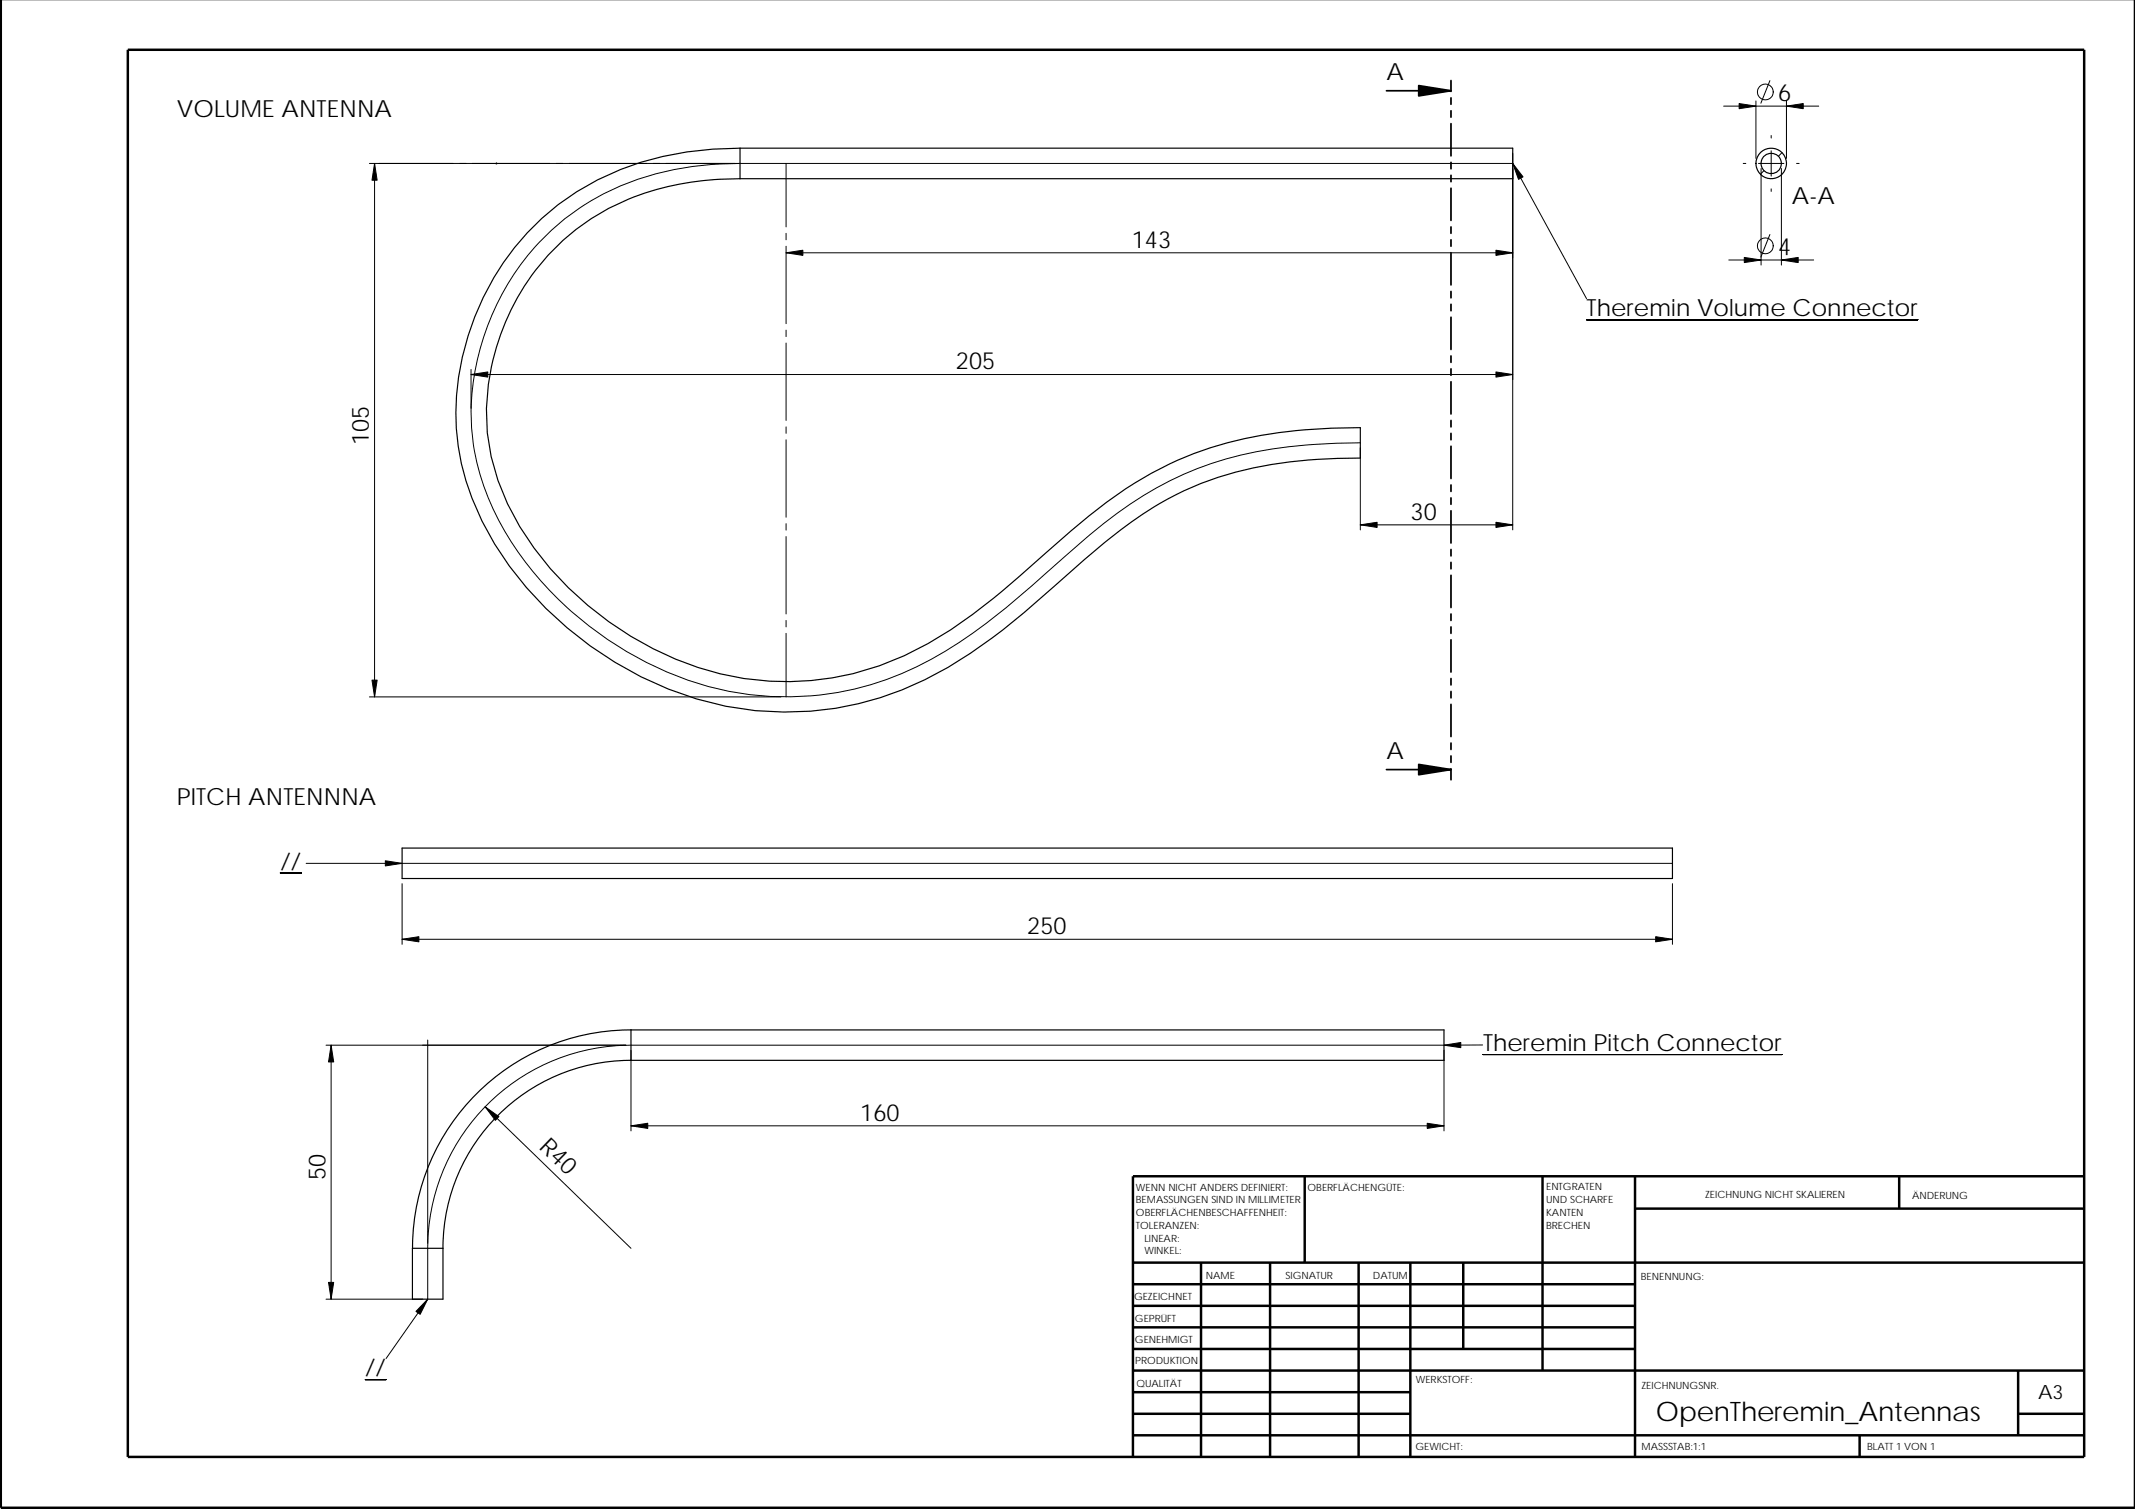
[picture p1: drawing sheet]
<svg xmlns="http://www.w3.org/2000/svg" width="420mm" height="297mm" viewBox="0 0 420 297" stroke-linecap="round" stroke-linejoin="round" font-family="sans-serif">
<g fill="none" stroke="#000" stroke-width=".49">
<path d="M.2 0v296.8h419.9v-296.8M25.2 9.8h385v277h-385zM256.8 231.5v17M303.6 231.5v38.3M321.8 237.9h88.4M321.8 231.5v55.3M373.7 231.5v6.4M410.2 231.5h-187.2v55.3M223 248.5h187.2M223 257h98.8M223 252.8h98.8M236.4 248.5v38.3"/>
<path d="M249.9 248.5v38.3M267.4 248.5v38.3M277.5 248.5v38.3M288 248.5v17M223 278.3h54.5M223 274h54.5M223 269.8h187.2M223 265.5h98.8M223 261.3h98.8M397.2 278.3h13M397.2 269.8v12.7M223 282.5h187.2"/>
<path d="M366 282.5v4.3"/>
</g>
<g fill="none" stroke="#000" stroke-width=".23">
<path d="M145.6 29.2a59.7 59.7 0 0 0-32.1 8.5 52.2 52.2 0 0 0-23.3 50.1 54.4 54.4 0 0 0 13.4 27.9 71.9 71.9 0 0 0 39.2 23.3 62.7 62.7 0 0 0 48.2-10.4 187.6 187.6 0 0 0 20.4-16.7 96.2 96.2 0 0 1 19.9-14.5 70.6 70.6 0 0 1 28-7l8.4-.2v-6a94 94 0 0 0-29.5 3.9 76.6 76.6 0 0 0-26.9 16l-5.8 5a181.5 181.5 0 0 1-18.4 14.9 56.7 56.7 0 0 1-40.7 9.6 64.7 64.7 0 0 1-46.5-34.4 41.7 41.7 0 0 1-2-31.4 45.2 45.2 0 0 1 36.7-31.7l5.7-.7 5.3-.2M145.6 29.2v6M145.6 29.2h152.1v6h-152.1M79.1 166.9h250v6h-250zM124.2 208.7a37 37 0 0 0-37 37M124.2 202.7a43 43 0 0 0-43 43M124.2 202.7h160v6h-160zM81.2 245.7v10h6v-10M81.2 245.7h6"/>
<circle cx="348.6" cy="32.2" r="3"/>
<circle cx="348.6" cy="32.2" r="2"/>
</g>
<g fill="none" stroke="#000" stroke-width=".2">
<path d="M345.6 19.9v11.3M348.3 15.9l-1.8 4.4M351.6 19.9v11.3M73.7 32.2v105M97.6 32.1l.2 .2M97.7 32.1v.2M97.8 32.1l-.2 .2M145.6 32.2h-72.9M154.7 32.2v12.5M297.7 30.2v74.1M339.2 20.9h18.7M343.1 32.2h.5"/>
<path d="M346.1 32.2h5M346.6 33.2v19M347.1 33.6l-.7 .7M348.6 26.7v.5M348.6 29.7v5M348.6 37.2v.5M350.6 33.2v19M350.7 30.1l-.7 .7M353.6 32.2h.5M154.7 45.9v1.3M154.7 48.5v15.2M154.7 49.8h143"/>
<path d="M312.2 58.8l-14.5-26.6h-152.1a55.4 55.4 0 0 0-31.6 8.8 49.3 49.3 0 0 0-20.9 46.4 54.1 54.1 0 0 0 15 28.7 68.9 68.9 0 0 0 35.3 20 59.8 59.8 0 0 0 46-10 143.6 143.6 0 0 0 16.2-13.1l3.9-3.4a97 97 0 0 1 19-14 71.1 71.1 0 0 1 30.2-8.1l9-.3M340.2 51.2h16.7M348.3 46.2l-1.8 4.4M92.7 73.7h205M92.7 72.7v7.7M154.7 65v1.3M154.7 67.5v15.3M312.2 62.9h65.2zM154.7 84v1.3M154.7 86.6v15.2M267.7 88.2v16.1M154.7 103.1v1.3"/>
<path d="M154.7 105.6v15.3M267.7 103.3h30M72.7 137.2h81M154.7 122.1v1.3M154.7 124.7v12.5M55.2 171.9h4.1zM79.1 173.9v12M329.1 173.9v12M329.1 169.9h-268.8M79.1 184.9h250M64.2 205.7h59M65.2 205.7v50"/>
<path d="M84.2 204.7v40M95.5 217.9l28.7 27.8M124.2 206.7v15.9M284.2 206.7v15.9M291.8 205.7h-167.6a40 40 0 0 0-40 40v10l-8.2 11.7M291.9 207.6h58.8zM124.2 221.6h160M64.2 255.7h19M71.9 271.6h4.1z"/>
<circle cx="347.4" cy="18.1" r="1.55"/>
<circle cx="347.4" cy="48.4" r="1.55"/>
</g>
<g fill="#000" stroke="#000" stroke-width=".2">
<path d="M73.7 32.2l.5 3.3h-1z" fill-rule="evenodd"/>
<path d="M297.7 32.2l2 2.6-.9 .5z" fill-rule="evenodd"/>
<path d="M342.3 20.4l3.3 .5-3.3 .5z" fill-rule="evenodd"/>
<path d="M351.6 20.9l3.3-.5v1z" fill-rule="evenodd"/>
<path d="M154.7 49.8l3.3-.5v1z" fill-rule="evenodd"/>
<path d="M294.4 49.3l3.3 .5-3.3 .5z" fill-rule="evenodd"/>
<path d="M343.3 50.7l3.3 .5-3.3 .5z" fill-rule="evenodd"/>
<path d="M350.6 51.2l3.3-.5v1z" fill-rule="evenodd"/>
<path d="M92.7 73.7l3.3-.5v1z" fill-rule="evenodd"/>
<path d="M294.4 73.2l3.3 .5-3.3 .5z" fill-rule="evenodd"/>
<path d="M267.7 103.3l3.3-.5v1z" fill-rule="evenodd"/>
<path d="M294.4 102.8l3.3 .5-3.3 .5z" fill-rule="evenodd"/>
<path d="M73.2 133.9h1l-.5 3.3z" fill-rule="evenodd"/>
<path d="M75.8 169.4l3.3 .5-3.3 .6z" fill-rule="evenodd"/>
<path d="M79.1 184.9l3.3-.5v1z" fill-rule="evenodd"/>
<path d="M325.8 184.4l3.3 .5-3.3 .5z" fill-rule="evenodd"/>
<path d="M65.2 205.7l.5 3.3h-1z" fill-rule="evenodd"/>
<path d="M95.5 217.9l2.7 1.9-.7 .7z" fill-rule="evenodd"/>
<path d="M284.2 205.7l3.3-.5v1z" fill-rule="evenodd"/>
<path d="M124.2 221.6l3.3-.5v1z" fill-rule="evenodd"/>
<path d="M280.9 221.1l3.3 .5-3.3 .5z" fill-rule="evenodd"/>
<path d="M64.7 252.4h1l-.5 3.3z" fill-rule="evenodd"/>
<path d="M84.2 255.7l-1.5 3-.8-.6z" fill-rule="evenodd"/>
</g>
<path d="M279.2 16.8l6.3 1.1-6.3 1zM279.2 150.5l6.3 1-6.3 1z" fill="#000" stroke="#000" stroke-width=".34"/>
<g fill="none" stroke="#000" stroke-width=".34">
<path d="M272.8 17.9h12.7M285.5 15.9v2.1M285.5 19.3v1.2M285.5 21.8v1.3M285.5 24.3v6.4M285.5 32v1.2M285.5 34.5v1.3M285.5 37v6.4M285.5 44.7v1.2M285.5 47.2v1.3M285.5 49.7v6.4M285.5 57.4v1.2"/>
<path d="M285.5 59.9v1.3M285.5 62.4v6.4M285.5 70.1v1.2M285.5 72.6v1.3M285.5 75.1v6.4M285.5 82.8v1.2M285.5 85.3v1.3M285.5 87.8v6.4M285.5 95.5v1.2M285.5 98v1.3M285.5 100.5v6.4M285.5 108.2v1.2"/>
<path d="M285.5 110.7v1.3M285.5 113.2v6.4M285.5 120.9v1.2M285.5 123.4v1.3M285.5 125.9v6.4M285.5 133.6v1.2M285.5 136.1v1.3M285.5 138.6v6.4M272.8 151.5h12.7M285.5 146.3v1.2M285.5 148.8v1.3M285.5 151.3v2.2"/>
</g>
<text font-size="5.3" x="325.9" y="279.7">OpenTheremin_Antennas</text>
<g font-size="4.7">
<text x="272.8" y="15.7">A</text>
<text x="34.8" y="23.1">VOLUME ANTENNA</text>
<text x="349.9" y="19.8">6</text>
<text x="352.6" y="40.2">A-A</text>
<text x="222.7" y="48.7">143</text>
<text x="349.9" y="50.1">4</text>
<text x="312.2" y="62.3">Theremin Volume Connector</text>
<text x="188.1" y="72.7">205</text>
<text x="72.6" y="87.7" transform="rotate(-90 72.6 87.7)">105</text>
<text x="277.6" y="102.3">30</text>
<text x="272.8" y="149.4">A</text>
<text x="34.8" y="158.5">PITCH ANTENNNA</text>
<text x="55.2" y="171.2">//</text>
<text x="202.2" y="183.9">250</text>
<text x="291.9" y="206.9">Theremin Pitch Connector</text>
<text x="169.3" y="220.6">160</text>
<text x="105.9" y="226" transform="rotate(44 105.9 226)">R40</text>
<text x="64.1" y="232.3" transform="rotate(-90 64.1 232.3)">50</text>
<text x="71.9" y="270.9">//</text>
</g>
<text font-size="3.9" x="401.1" y="275.4">A3</text>
<g font-size="2">
<text x="223.6" y="234.4">WENN NICHT ANDERS DEFINIERT:</text>
<text x="223.6" y="236.9">BEMASSUNGEN SIND IN MILLIMETER</text>
<text x="223.6" y="239.4">OBERFLÄCHENBESCHAFFENHEIT:</text>
<text x="257.3" y="234.4">OBERFLÄCHENGÜTE:</text>
<text x="304.3" y="234.3">ENTGRATEN</text>
<text x="304.3" y="239.3">KANTEN</text>
<text x="304.3" y="236.8">UND SCHARFE</text>
<text x="335.6" y="235.8">ZEICHNUNG NICHT SKALIEREN</text>
<text x="376.3" y="236">ÄNDERUNG</text>
<text x="223.6" y="241.9">TOLERANZEN:</text>
<text x="225.2" y="244.4">LINEAR:</text>
<text x="304.3" y="241.8">BRECHEN</text>
<text x="225.2" y="246.9">WINKEL:</text>
<text x="237.3" y="251.8">NAME</text>
<text x="253" y="251.8">SIGNATUR</text>
<text x="270.2" y="251.8">DATUM</text>
<text x="223.2" y="255.9">GEZEICHNET</text>
<text x="322.9" y="252.1">BENENNUNG:</text>
<text x="223.4" y="260.2">GEPRÜFT</text>
<text x="223.4" y="264.3">GENEHMIGT</text>
<text x="223.4" y="268.6">PRODUKTION</text>
<text x="223.6" y="273">QUALITÄT</text>
<text x="278.6" y="272.3">WERKSTOFF:</text>
<text x="323" y="273.5">ZEICHNUNGSNR.</text>
<text x="278.6" y="285.4">GEWICHT:</text>
<text x="323" y="285.4">MASSSTAB:1:1</text>
<text x="367.4" y="285.4">BLATT 1 VON 1</text>
</g>
</svg>
